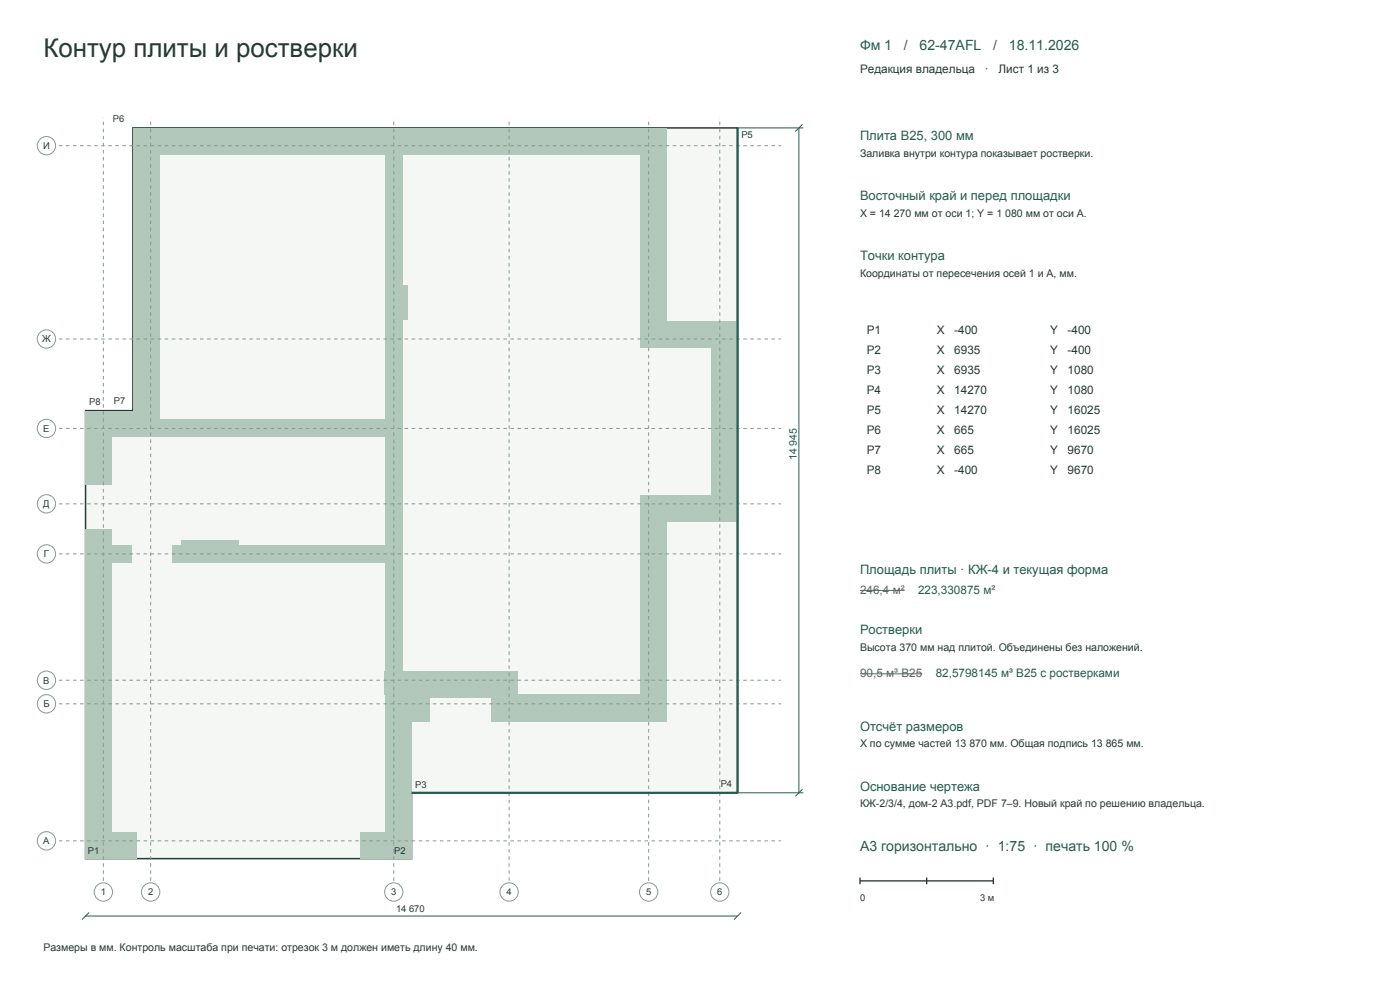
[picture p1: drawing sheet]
<svg xmlns="http://www.w3.org/2000/svg" width="420mm" height="297mm" viewBox="0 0 420 297" stroke-linecap="round" stroke-linejoin="round" font-family="sans-serif">
<path d="M39.9 38.3h181.4v199.3h-97.8v19.7h-97.8v-134.2h14.2z" fill-rule="evenodd" fill="#f4f7f4" stroke="#263b36" stroke-width=".45"/>
<g fill="#b2c8ba">
<path d="M25.7 249.3h15.5v8h-15.5z" fill-rule="evenodd"/>
<path d="M107.9 249.3h15.6v8h-15.6z" fill-rule="evenodd"/>
<path d="M115.5 216.3h8v33h-8z" fill-rule="evenodd"/>
<path d="M115.5 209.2h13.3v7.1h-13.3z" fill-rule="evenodd"/>
<path d="M147.4 209.2h52.5v7.1h-52.5z" fill-rule="evenodd"/>
<path d="M115.5 208.3h84.4v.9h-84.4z" fill-rule="evenodd"/>
<path d="M115.5 201.2h39.9v7.1h-39.9z" fill-rule="evenodd"/>
<path d="M25.7 168.7h8v80.6h-8z" fill-rule="evenodd"/>
<path d="M115.5 168.7h5.3v32.5h-5.3z" fill-rule="evenodd"/>
<path d="M25.7 163.3h13.8v5.4h-13.8z" fill-rule="evenodd"/>
<path d="M51.6 163.3h69.2v5.4h-69.2z" fill-rule="evenodd"/>
<path d="M54.3 161.9h17.2v1.4h-17.2z" fill-rule="evenodd"/>
<path d="M25.7 158.7h8v4.6h-8z" fill-rule="evenodd"/>
<path d="M191.9 156.3h8v52h-8z" fill-rule="evenodd"/>
<path d="M191.9 148.3h29.4v8h-29.4z" fill-rule="evenodd"/>
<path d="M25.7 131.1h8v14.2h-8z" fill-rule="evenodd"/>
<path d="M115.5 131.1h5.3v32.2h-5.3z" fill-rule="evenodd"/>
<path d="M25.7 125.7h95.1v5.4h-95.1z" fill-rule="evenodd"/>
<path d="M25.7 123.1h22.2v2.6h-22.2z" fill-rule="evenodd"/>
<path d="M213.3 104.3h8v44h-8z" fill-rule="evenodd"/>
<path d="M191.9 96.3h29.4v8h-29.4z" fill-rule="evenodd"/>
<path d="M115.5 95.9h5.3v29.8h-5.3z" fill-rule="evenodd"/>
<path d="M115.5 85.7h6.8v10.2h-6.8z" fill-rule="evenodd"/>
<path d="M39.9 46.3h8v76.8h-8z" fill-rule="evenodd"/>
<path d="M115.5 46.3h5.3v39.4h-5.3z" fill-rule="evenodd"/>
<path d="M191.9 46.3h8v50h-8z" fill-rule="evenodd"/>
<path d="M39.9 38.3h160v8h-160z" fill-rule="evenodd"/>
</g>
<path d="M31 264v-228.7" fill="none" stroke="#849b90" stroke-width=".3" stroke-dasharray="1.1 1.1" stroke-linecap="butt"/>
<circle cx="31" cy="267.3" r="2.75" fill="#fff" stroke="#849b90" stroke-width=".3"/>
<path d="M45.2 264v-228.7" fill="none" stroke="#849b90" stroke-width=".3" stroke-dasharray="1.1 1.1" stroke-linecap="butt"/>
<circle cx="45.2" cy="267.3" r="2.75" fill="#fff" stroke="#849b90" stroke-width=".3"/>
<path d="M118.1 264v-228.7" fill="none" stroke="#849b90" stroke-width=".3" stroke-dasharray="1.1 1.1" stroke-linecap="butt"/>
<circle cx="118.1" cy="267.3" r="2.75" fill="#fff" stroke="#849b90" stroke-width=".3"/>
<path d="M152.7 264v-228.7" fill="none" stroke="#849b90" stroke-width=".3" stroke-dasharray="1.1 1.1" stroke-linecap="butt"/>
<circle cx="152.7" cy="267.3" r="2.75" fill="#fff" stroke="#849b90" stroke-width=".3"/>
<path d="M194.6 264v-228.7" fill="none" stroke="#849b90" stroke-width=".3" stroke-dasharray="1.1 1.1" stroke-linecap="butt"/>
<circle cx="194.6" cy="267.3" r="2.75" fill="#fff" stroke="#849b90" stroke-width=".3"/>
<path d="M215.9 264v-228.7" fill="none" stroke="#849b90" stroke-width=".3" stroke-dasharray="1.1 1.1" stroke-linecap="butt"/>
<circle cx="215.9" cy="267.3" r="2.75" fill="#fff" stroke="#849b90" stroke-width=".3"/>
<path d="M17.7 252h216.6" fill="none" stroke="#849b90" stroke-width=".3" stroke-dasharray="1.1 1.1" stroke-linecap="butt"/>
<circle cx="13.9" cy="252" r="2.75" fill="#fff" stroke="#849b90" stroke-width=".3"/>
<path d="M17.7 210.9h216.6" fill="none" stroke="#849b90" stroke-width=".3" stroke-dasharray="1.1 1.1" stroke-linecap="butt"/>
<circle cx="13.9" cy="210.9" r="2.75" fill="#fff" stroke="#849b90" stroke-width=".3"/>
<path d="M17.7 203.9h216.6" fill="none" stroke="#849b90" stroke-width=".3" stroke-dasharray="1.1 1.1" stroke-linecap="butt"/>
<circle cx="13.9" cy="203.9" r="2.75" fill="#fff" stroke="#849b90" stroke-width=".3"/>
<path d="M17.7 166h216.6" fill="none" stroke="#849b90" stroke-width=".3" stroke-dasharray="1.1 1.1" stroke-linecap="butt"/>
<circle cx="13.9" cy="166" r="2.75" fill="#fff" stroke="#849b90" stroke-width=".3"/>
<path d="M17.7 151h216.6" fill="none" stroke="#849b90" stroke-width=".3" stroke-dasharray="1.1 1.1" stroke-linecap="butt"/>
<circle cx="13.9" cy="151" r="2.75" fill="#fff" stroke="#849b90" stroke-width=".3"/>
<path d="M17.7 128.4h216.6" fill="none" stroke="#849b90" stroke-width=".3" stroke-dasharray="1.1 1.1" stroke-linecap="butt"/>
<circle cx="13.9" cy="128.4" r="2.75" fill="#fff" stroke="#849b90" stroke-width=".3"/>
<path d="M17.7 101.6h216.6" fill="none" stroke="#849b90" stroke-width=".3" stroke-dasharray="1.1 1.1" stroke-linecap="butt"/>
<circle cx="13.9" cy="101.6" r="2.75" fill="#fff" stroke="#849b90" stroke-width=".3"/>
<path d="M17.7 43.7h216.6" fill="none" stroke="#849b90" stroke-width=".3" stroke-dasharray="1.1 1.1" stroke-linecap="butt"/>
<circle cx="13.9" cy="43.7" r="2.75" fill="#fff" stroke="#849b90" stroke-width=".3"/>
<path d="M221.3 38.3v199.3h-97.8" fill="none" stroke="#245d50" stroke-width=".65" stroke-linecap="butt"/>
<path d="M221.3 38.3h19.7M239.7 38.3v199.3M240.7 37.3l-2.1 2.1M221.3 237.6h19.7M240.7 236.5l-2.1 2.2M25.7 274.5h195.6M26.7 273.5l-2.1 2.1M222.3 273.5l-2.1 2.1" fill="none" stroke="#245d50" stroke-width=".3"/>
<path d="M258 176.9h13.4M258 201.9h18.7" fill="none" stroke="#5d6361" stroke-width=".3"/>
<path d="M258 264h40M258 263v2M278 263v2M298 263v2" fill="none" stroke="#263b36" stroke-width=".4"/>
<text font-size="7.8" fill="#263b36" x="13" y="17">Контур плиты и ростверки</text>
<g font-size="4.2" fill="#245d50">
<text x="258" y="15">Фм 1</text>
<text x="271.2" y="15">/</text>
<text x="275.9" y="15">62-47AFL</text>
<text x="298" y="15">/</text>
<text x="302.6" y="15">18.11.2026</text>
<text x="258" y="255">А3 горизонтально · 1:75 · печать 100 %</text>
</g>
<g font-size="3.9" fill="#245d50">
<text x="258" y="42">Плита В25, 300 мм</text>
<text x="258" y="60">Восточный край и перед площадки</text>
<text x="258" y="78">Точки контура</text>
<text x="258" y="172">Площадь плиты · КЖ-4 и текущая форма</text>
<text x="258" y="190">Ростверки</text>
<text x="258" y="219">Отсчёт размеров</text>
<text x="258" y="237">Основание чертежа</text>
</g>
<g font-size="3.5" fill="#263b36">
<text x="258" y="22">Редакция владельца</text>
<text x="295.5" y="22">·</text>
<text x="299.6" y="22">Лист 1 из 3</text>
<text x="260" y="100">P1</text>
<text x="281" y="100">X</text>
<text x="286.3" y="100">-400</text>
<text x="315" y="100">Y</text>
<text x="320.3" y="100">-400</text>
<text x="260" y="106">P2</text>
<text x="281" y="106">X</text>
<text x="286.3" y="106">6935</text>
<text x="315" y="106">Y</text>
<text x="320.3" y="106">-400</text>
<text x="260" y="112">P3</text>
<text x="281" y="112">X</text>
<text x="286.3" y="112">6935</text>
<text x="315" y="112">Y</text>
<text x="320.3" y="112">1080</text>
<text x="260" y="118">P4</text>
<text x="281" y="118">X</text>
<text x="286.3" y="118">14270</text>
<text x="315" y="118">Y</text>
<text x="320.3" y="118">1080</text>
<text x="260" y="124">P5</text>
<text x="281" y="124">X</text>
<text x="286.3" y="124">14270</text>
<text x="315" y="124">Y</text>
<text x="320.3" y="124">16025</text>
<text x="260" y="130">P6</text>
<text x="281" y="130">X</text>
<text x="286.3" y="130">665</text>
<text x="315" y="130">Y</text>
<text x="320.3" y="130">16025</text>
<text x="260" y="136">P7</text>
<text x="281" y="136">X</text>
<text x="286.3" y="136">665</text>
<text x="315" y="136">Y</text>
<text x="320.3" y="136">9670</text>
<text x="260" y="142">P8</text>
<text x="281" y="142">X</text>
<text x="286.3" y="142">-400</text>
<text x="315" y="142">Y</text>
<text x="320.3" y="142">9670</text>
</g>
<g font-size="3.5" fill="#5d6361">
<text x="258" y="178">246,4 м²</text>
<text x="258" y="203">90,5 м³ В25</text>
</g>
<g font-size="3.5" fill="#245d50">
<text x="275.4" y="178">223,330875 м²</text>
<text x="280.7" y="203">82,5798145 м³ В25 с ростверками</text>
</g>
<g font-size="3.2" fill="#263b36">
<text x="258" y="47">Заливка внутри контура показывает ростверки.</text>
<text x="258" y="65">X = 14 270 мм от оси 1; Y = 1 080 мм от оси А.</text>
<text x="258" y="83">Координаты от пересечения осей 1 и А, мм.</text>
<text x="258" y="195">Высота 370 мм над плитой. Объединены без наложений.</text>
<text x="258" y="224">X по сумме частей 13 870 мм. Общая подпись 13 865 мм.</text>
<text x="258" y="242">КЖ-2/3/4, дом-2 A3.pdf, PDF 7–9. Новый край по решению владельца.</text>
<text x="13" y="285">Размеры в мм. Контроль масштаба при печати: отрезок 3 м должен иметь длину 40 мм.</text>
</g>
<text font-size="3.2" fill="#245d50" x="239" y="138" transform="rotate(-90 239 138)">14 945</text>
<g font-size="2.8" fill="#263b36">
<text x="33.9" y="36.5">P6</text>
<text x="222.4" y="41.4">P5</text>
<text x="12.9" y="44.7">И</text>
<text x="12.6" y="102.6">Ж</text>
<text x="26.7" y="121.3">P8</text>
<text x="34.1" y="121.2">P7</text>
<text x="13" y="129.4">Е</text>
<text x="13" y="152">Д</text>
<text x="13.2" y="167">Г</text>
<text x="13" y="204.9">В</text>
<text x="13" y="211.9">Б</text>
<text x="124.5" y="236.3">P3</text>
<text x="216.2" y="235.9">P4</text>
<text x="13" y="253">А</text>
<text x="26.3" y="256">P1</text>
<text x="118.3" y="256">P2</text>
<text x="30.2" y="268.3">1</text>
<text x="44.4" y="268.3">2</text>
<text x="117.3" y="268.3">3</text>
<text x="151.9" y="268.3">4</text>
<text x="193.8" y="268.3">5</text>
<text x="215.1" y="268.3">6</text>
<text x="118.8" y="273.5">14 670</text>
<text x="258" y="270">0</text>
<text x="294" y="270">3 м</text>
</g>
</svg>
